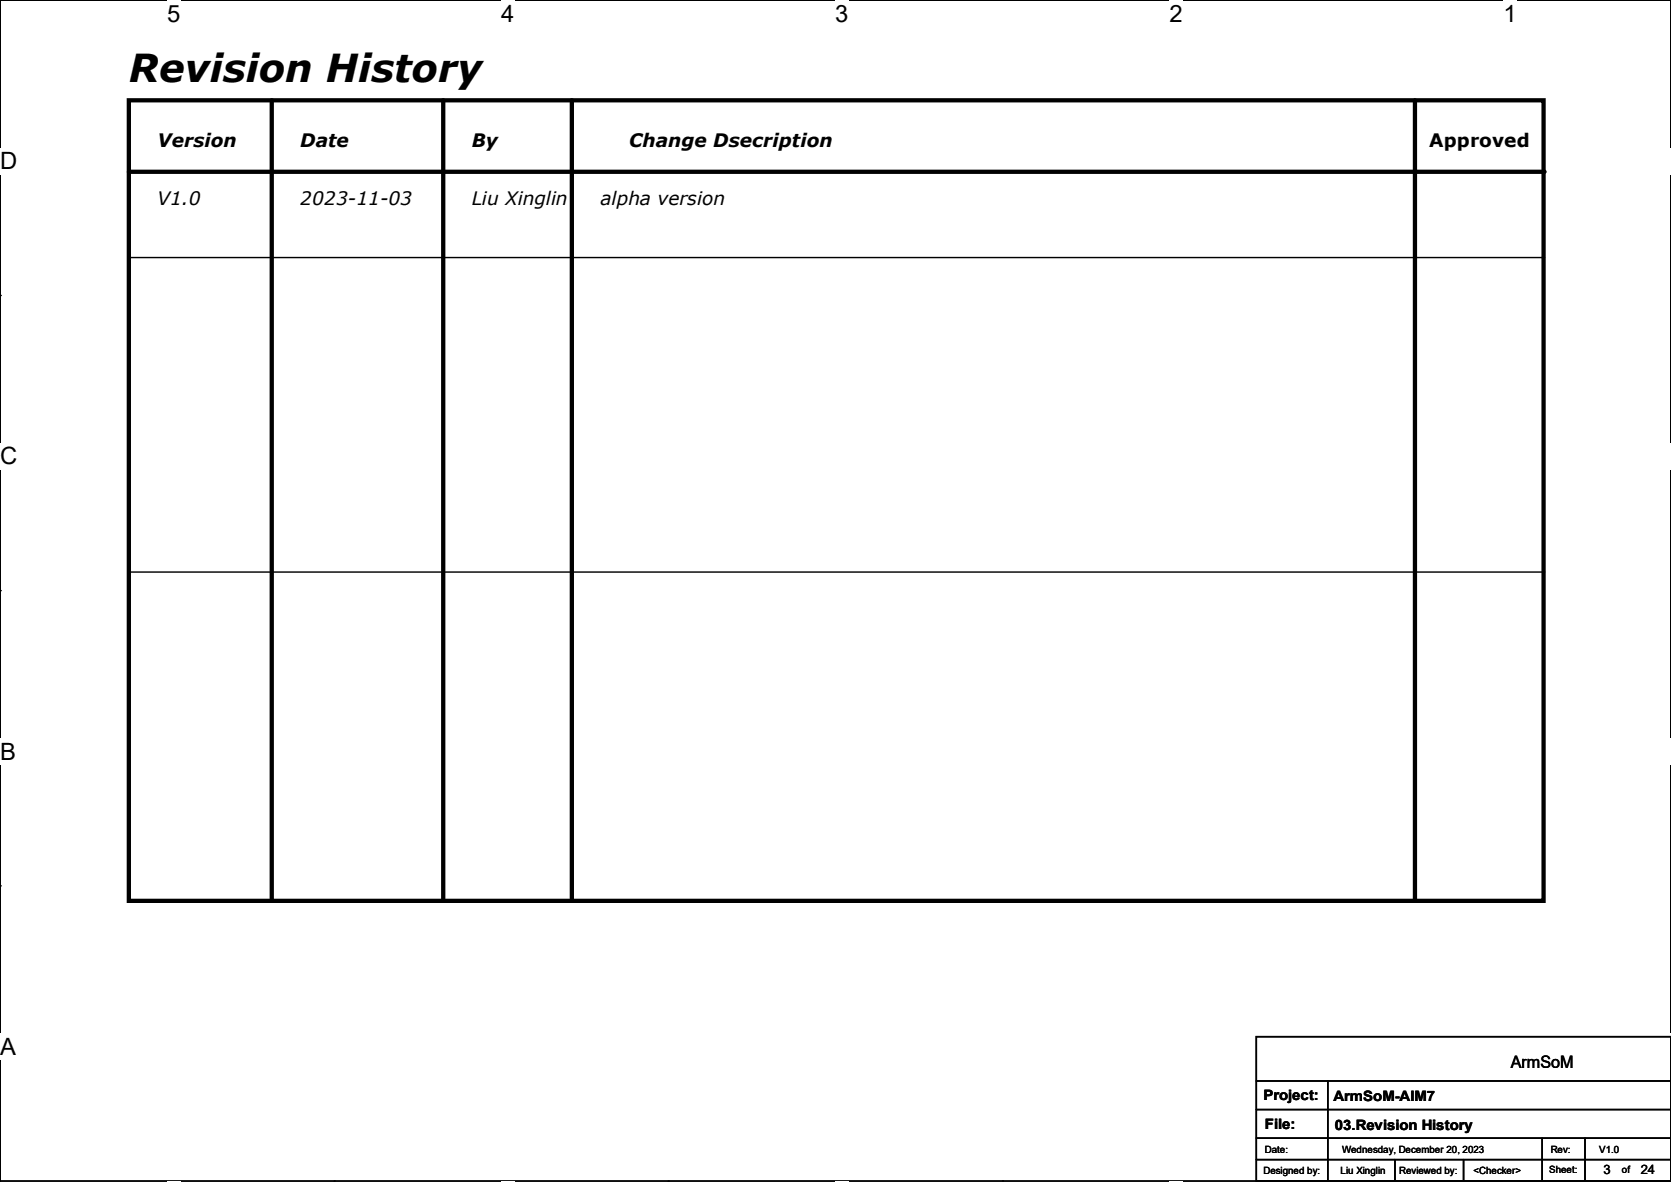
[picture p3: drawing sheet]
<svg xmlns="http://www.w3.org/2000/svg" width="297mm" height="210mm" viewBox="0 0 297 210" stroke-linecap="round" stroke-linejoin="round" font-family="sans-serif">
<path d="M0 0h297v209.8h-297z" fill="none" stroke="#000" stroke-width=".25"/>
<g fill="#fff">
<path d="M29.7 0h2.4v4.8h-2.4z"/>
<path d="M29.7 209.8h2.4v.2h-2.4z"/>
</g>
<path d="M59.4 0h.1M59.4 209.8h.1" fill="none" stroke="#000" stroke-width=".25"/>
<g fill="#fff">
<path d="M89.1 0h2.3v4.8h-2.3z"/>
<path d="M89.1 209.8h2.3v.2h-2.3z"/>
</g>
<path d="M118.8 0h.1M118.8 209.8h.1" fill="none" stroke="#000" stroke-width=".25"/>
<g fill="#fff">
<path d="M148.5 0h2.3v4.8h-2.3z"/>
<path d="M148.5 209.8h2.3v.2h-2.3z"/>
</g>
<path d="M178.2 0h.1M178.2 209.8h.1" fill="none" stroke="#000" stroke-width=".25"/>
<g fill="#fff">
<path d="M207.9 0h2.3v4.8h-2.3z"/>
<path d="M207.9 209.8h2.3v.2h-2.3z"/>
</g>
<path d="M237.6 0h.1M237.6 209.8h.1" fill="none" stroke="#000" stroke-width=".25"/>
<g fill="#fff">
<path d="M267.3 0h2.3v4.8h-2.3z"/>
<path d="M267.3 209.8h2.3v.2h-2.3z"/>
<path d="M0 26.2h3.1v4.8h-3.1z"/>
<path d="M297 26.2v4.8z"/>
<path d="M0 78.7h3.1v4.7h-3.1z"/>
<path d="M297 78.7v4.7z"/>
</g>
<path d="M0 52.5h.1M297 52.5h.1" fill="none" stroke="#000" stroke-width=".25"/>
<g fill="#fff">
<path d="M0 131.1h2.9v4.8h-2.9z"/>
<path d="M297 131.1v4.8z"/>
</g>
<path d="M0 104.9h.1M297 104.9h.1" fill="none" stroke="#000" stroke-width=".25"/>
<g fill="#fff">
<path d="M0 183.6h2.9v4.7h-2.9z"/>
<path d="M296.9 183.6h.1v4.7h-.1z"/>
</g>
<g fill="none" stroke="#000" stroke-width=".25">
<path d="M22.9 45.8h251.5M274.4 45.8h.1M22.9 101.6h251.5M274.4 101.6h.1M0 157.4h.1M297 157.4h.1M223.3 184.2h73.7v25.6h-73.7zM223.3 192.1h73.7M223.3 197.1h73.7M236 192.1v17.7M297 192.1h.1M297 197.1h.1"/>
<path d="M223.3 202.2h73.7M223.3 206h73.7M236 209.8h.1M247.9 209.8h.1M247.9 206v3.8M260.1 209.8h.1M260.1 206v3.8M274.1 209.8h.1M274.1 202.2v7.6M281.7 209.8h.1M281.7 202.2v7.6M297 202.2h.1"/>
<path d="M297 206h.1"/>
</g>
<path d="M22.9 17.8h251.5v142.3h-251.5zM48.3 17.8v142.3M78.8 17.8v142.3M101.6 17.8v142.3M251.5 17.8v142.3M22.9 30.5h251.5" fill="none" stroke="#000" stroke-width=".76"/>
<g fill="#000">
<circle cx="274.4" cy="30.5" r=".38"/>
<circle cx="48.3" cy="160.1" r=".38"/>
<circle cx="78.8" cy="160.1" r=".38"/>
<circle cx="101.6" cy="160.1" r=".38"/>
<circle cx="251.5" cy="160.1" r=".38"/>
</g>
<text font-size="6.9" x="22.9" y="14.6">Revision History</text>
<g font-size="4.2">
<text x="29.7" y="3.9">5</text>
<text x="89.1" y="3.9">4</text>
<text x="148.5" y="3.9">3</text>
<text x="207.9" y="3.9">2</text>
<text x="267.3" y="3.9">1</text>
<text x="0" y="30.1">D</text>
<text x="0" y="82.5">C</text>
<text x="0" y="135">B</text>
<text x="0" y="187.4">A</text>
<text x="297" y="187.4">A</text>
</g>
<g font-size="3.3">
<text x="28" y="26.2">Version</text>
<text x="53.4" y="26.2">Date</text>
<text x="83.9" y="26.2">By</text>
<text x="111.8" y="26.2">Change Dsecription</text>
<text x="254" y="26.2">Approved</text>
<text x="28" y="36.4">V1.0</text>
<text x="53.4" y="36.4">2023-11-03</text>
<text x="83.9" y="36.4">Liu Xinglin</text>
<text x="106.7" y="36.4">alpha version</text>
</g>
<text font-size="3" x="268.5" y="189.7">ArmSoM</text>
<g font-size="2.5">
<text x="224.6" y="195.5">Project:</text>
<text x="237" y="195.7">ArmSoM-AIM7</text>
<text x="224.8" y="200.5">File:</text>
<text x="237.3" y="200.8">03.Revision History</text>
</g>
<g font-size="2.3">
<text x="285" y="208.6">3</text>
<text x="291.6" y="208.6">24</text>
</g>
<g font-size="1.8">
<text x="224.6" y="208.7">Designed by:</text>
<text x="224.8" y="204.9">Date:</text>
<text x="238.3" y="208.7">Liu Xinglin</text>
<text x="238.5" y="204.9">Wednesday, December 20, 2023</text>
<text x="248.7" y="208.7">Reviewed by:</text>
<text x="261.9" y="208.7">&lt;Checker&gt;</text>
<text x="275.4" y="208.4">Sheet:</text>
<text x="275.6" y="204.9">Rev:</text>
<text x="284.3" y="204.9">V1.0</text>
<text x="288.3" y="208.4">of</text>
</g>
</svg>
